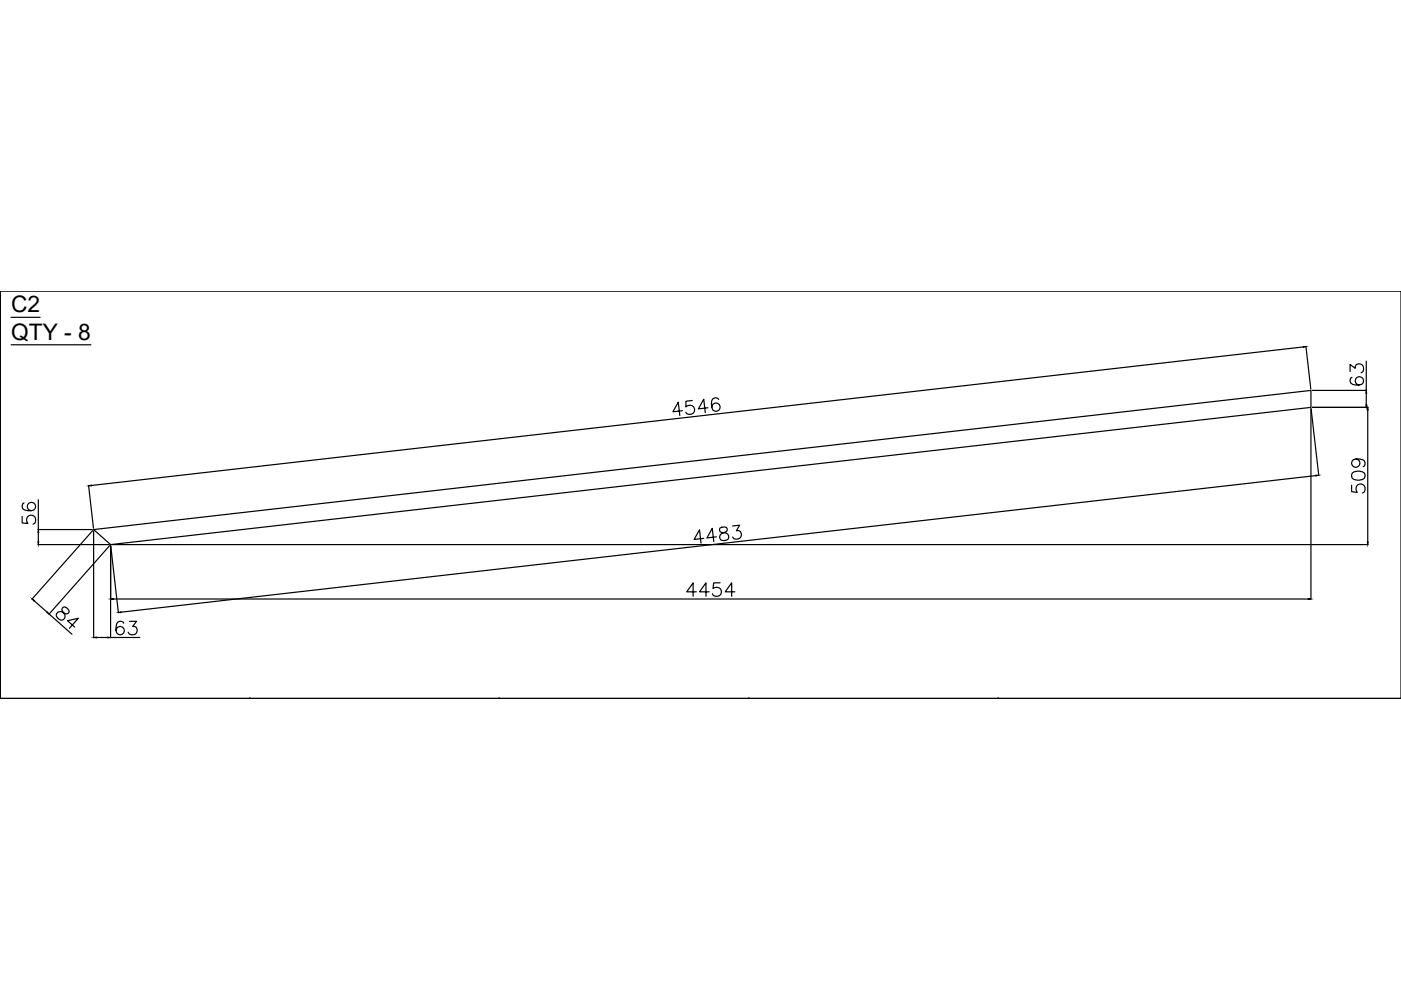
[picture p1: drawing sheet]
<svg xmlns="http://www.w3.org/2000/svg" width="297mm" height="210mm" viewBox="0 0 297 210" stroke-linecap="round" stroke-linejoin="round" font-family="sans-serif">
<!-- layer: 0 -->
<g fill="none" stroke="#000" stroke-width=".25">
<path d="M.1 61.7h.1M.1 61.7h296.9v86.4h-296.9zM.1 61.7v86.4M2.3 67.3h6.2M2.4 73.1h16.9M276.3 73.6l-256.9 29.3M276.9 73.4l1 9.1M286.2 78.8v-1.5l1.1 .8a.92 .92 0 0 1 1.1-1 .92 .92 0 0 1 .7 1.3l-.1 .4-.4 .3M289.7 76.6v6.2M144.7 87.1l-2 .2 1.1-2 .3 2.8M146.8 84.9l-1.4 .2v1.2a1.01 1.01 0 0 1 1.5-.2 1.01 1.01 0 0 1 0 1.5 1.01 1.01 0 0 1-1.5-.2M150.1 86.5l-2 .2 1.1-2.1 .3 2.9"/>
<path d="M152.4 84.7a.83 .83 0 0 0-1.3-.1 2.18 2.18 0 0 0 .3 2.5 .89 .89 0 0 0 1.3-.5 .89 .89 0 0 0-.8-1.2 .89 .89 0 0 0-1 1M278.2 86.4h11.9M278.2 82.8h11.5M286.7 80a.83 .83 0 0 0-.3 1.2 2.2 2.2 0 0 0 2.6 0 .89 .89 0 0 0-.4-1.3 .89 .89 0 0 0-1.2 .6 .89 .89 0 0 0 .7 1.1M287.5 97.3a.89 .89 0 0 1 .8 1.2 .89 .89 0 0 1-1.4 .4 .89 .89 0 0 1 .1-1.4 2.6 2.6 0 0 1 2.3 .2 .84 .84 0 0 1-.3 1.2M289.7 83.3v2.5M290 86.9v28M4.7 109.5v1.4l1.2 .1a1.01 1.01 0 0 1 0-1.5 1.01 1.01 0 0 1 1.5 .2 1.01 1.01 0 0 1-.4 1.4M5.1 106.6a.83 .83 0 0 0-.4 .8 .83 .83 0 0 0 .5 .7 2.04 2.04 0 0 0 2.2-.2 .89 .89 0 0 0-.4-1.3 .89 .89 0 0 0-1.2 .6 .89 .89 0 0 0 .8 1.1M8.1 115.5h15.1M8.1 112.3h11.5M8.1 105.9v6.4"/>
<path d="M8.1 112.9v2M18.8 102.9l1 9.1M19.7 112.5l-12.9 14.5M19.9 112.3l258-29.5v3.6l-254.5 29.1zM19.9 112.6v22.6M23.3 115.7l-12.9 14.5M23.4 115.8v19.4M23.5 115.8l1.6 14.1M23.7 115.5h266.4M149.2 114.1l-2 .3 1.1-2.1 .3 2.9M151.9 113.8l-2 .3 1.1-2.1 .3 2.9M152.7 112a.58 .58 0 0 0 .3 .9 1.17 1.17 0 0 1 1.5 1 .99 .99 0 0 1-1 .7 .99 .99 0 0 1-.9-.8 1.34 1.34 0 0 1 1.2-1 .58 .58 0 0 0 .2-1l-.4-.1z"/>
<path d="M155.3 111.5l1.5-.1-.7 1.1a.92 .92 0 0 1 1.1 1 .92 .92 0 0 1-1.1 .8l-.5-.1-.3-.4M279 100.8l-253.3 29M279.6 100.8l-1.6-14.1-.1 40.4M286.6 102.9v1.3l1.2 .2a1.01 1.01 0 0 1 0-1.5 1.01 1.01 0 0 1 1.5 .2 1.01 1.01 0 0 1-.4 1.4M286.7 100.3a2.18 2.18 0 0 1 2.6 0 .92 .92 0 0 1-.4 1.4 2.32 2.32 0 0 1-2.2-.3l-.1-.4zM7.2 127.4l2.8 2.4M10.4 130.2l4.9 4.3M12.3 129.8a1.31 1.31 0 0 1 1.5 .3 .57 .57 0 0 0 .9-.5 1.07 1.07 0 0 0-1.3-.8l-.2 .2a1.54 1.54 0 0 0 .6 1.4 .79 .79 0 0 1-.3 .9 .79 .79 0 0 1-.9 0l-.4-.3a.75 .75 0 0 1 .1-1.2zM15.9 133l-1.6-1.4 2.3-.5-1.9 2.1M20.4 135.2h2.5M23.4 135.2h6.3M24 127h253.4"/>
<path d="M26.2 132.1a.82 .82 0 0 0-.8-.4 .82 .82 0 0 0-.7 .6 2.04 2.04 0 0 0 .3 2.2 .89 .89 0 0 0 1.3-.5 .89 .89 0 0 0-.6-1.2 .89 .89 0 0 0-1.1 .8M27.4 131.7h1.6l-.9 1.1a.92 .92 0 0 1 1 1.1 .92 .92 0 0 1-1.2 .7l-.5-.1-.2-.5M147.6 125.5h-2l1.4-1.9v2.8M150.4 125.5h-2.1l1.4-1.9v2.8M152.7 123.6h-1.4l-.1 1.2a1.01 1.01 0 0 1 1.5 0 1.01 1.01 0 0 1-.2 1.5 1.01 1.01 0 0 1-1.5-.4M155.8 125.5h-2l1.3-1.9v2.8M.1 148.1h.1M.1 148.1h296.9"/>
</g>
<g fill="#000" stroke="#000" stroke-width=".21">
<path d="M276.3 73.5h.6l-.6 .2zM289.6 85.8h.2l-.1 .6zM289.7 82.8l.1 .5h-.2zM290 86.4l.1 .5h-.2zM8 114.9h.2l-.1 .6zM8.1 112.3l.1 .6h-.2zM18.8 103l.5-.2 .1 .2zM279 100.7l.6 .1-.6 .1zM289.9 114.9h.2l-.1 .6zM6.8 127l.5 .3-.1 .1zM10.1 129.7l.3 .5-.5-.3zM19.9 135.2l.5-.1v.2z"/>
<path d="M22.9 135.1l.5 .1-.5 .1zM23.4 127l.6-.1v.2zM25.1 129.9l.6-.2v.2zM277.4 126.9l.5 .1-.5 .1z"/>
<circle cx=".1" cy="148.1" r=".1"/>
<circle cx="53" cy="148.1" r=".11"/>
<circle cx="105.8" cy="148.1" r=".11"/>
<circle cx="158.7" cy="148.1" r=".11"/>
<circle cx="211.6" cy="148.1" r=".11"/>
</g>
<g font-size="4.8">
<text x="2.3" y="66.3">C2</text>
<text x="2.4" y="72.1">QTY - 8</text>
<text x=".2" y="151.8">SP1</text>
<text x="33.2" y="152.4">QTY - 2 SP2</text>
<text x="86.1" y="152.4">QTY - 2 SP3</text>
<text x="139" y="152.4">QTY - 4 SP7</text>
<text x="191.9" y="152.4">QTY - 2 SP8</text>
<text x="244.8" y="152.4">QTY - 2 SP9</text>
</g>
</svg>
